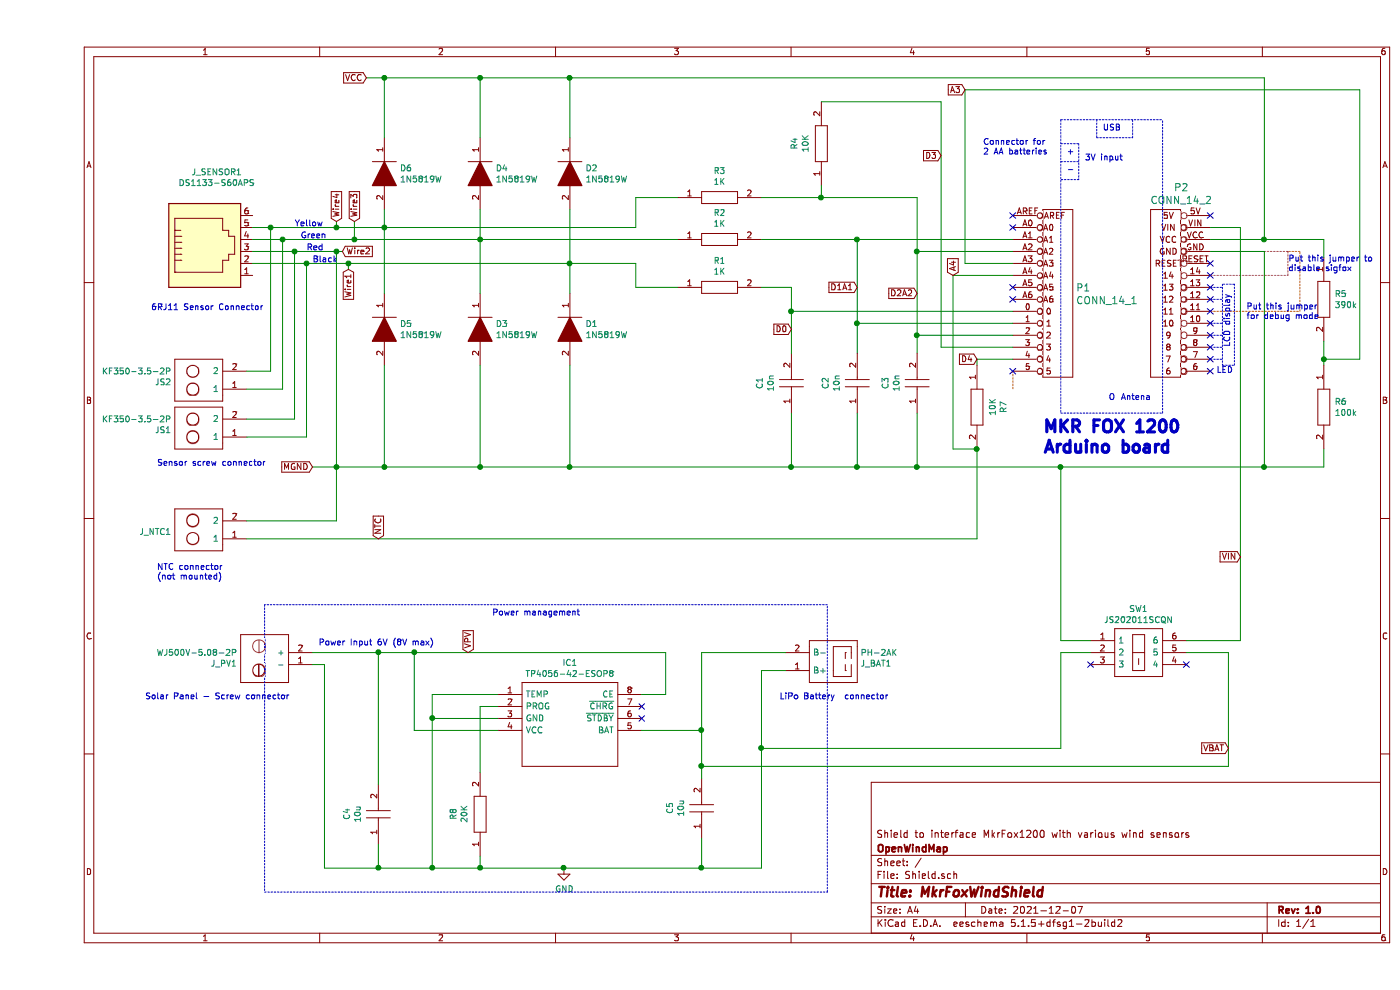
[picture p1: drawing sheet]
EESchema Schematic File Version 4
EELAYER 30 0
EELAYER END
$Descr A4 11693 8268
encoding utf-8
Sheet 1 1
Title "MkrFoxWindShield"
Date "2021-12-07"
Rev "1.0"
Comp "OpenWindMap"
Comment1 "Shield to interface MkrFox1200 with various wind sensors"
Comment2 ""
Comment3 ""
Comment4 ""
$EndDescr
$Comp
L JLCPCB:0402WGF1002TCE R4
U 1 1
P 6550 1550
F 0 "R4" H 6900 1775 50  0000 C CNN
F 1 "10K" H 6900 1684 50  0000 C CNN
F 2 "JLCPCB_FP:RESC1005X40N" H 7100 1600 50  0001 L CNN
F 3 "https://datasheet.lcsc.com/szlcsc/Uniroyal-Elec-0402WGF1002TCE_C25744.pdf" H 7100 1500 50  0001 L CNN
F 4 "Chip Resistor - Surface Mount 10KOhms +/-1% 1/16W 0402 RoHS" H 7100 1400 50  0001 L CNN "Description"
F 5 "0.4" H 7100 1300 50  0001 L CNN "Height"
F 6 "UNI-ROYAL(Uniroyal Elec)" H 7100 1200 50  0001 L CNN "Manufacturer_Name"
F 7 "0402WGF1002TCE" H 7100 1100 50  0001 L CNN "Manufacturer_Part_Number"
F 8 "" H 7100 1000 50  0001 L CNN "Mouser Part Number"
F 9 "" H 7100 900 50  0001 L CNN "Mouser Price/Stock"
F 10 "" H 7100 800 50  0001 L CNN "Arrow Part Number"
F 11 "" H 7100 700 50  0001 L CNN "Arrow Price/Stock"
	1    6550 1550
	0    -1   -1   0   
$EndComp
$Comp
L JLCPCB:0402WGF2002TCE R8
U 1 1
P 3700 7150
F 0 "R8" H 4050 7375 50  0000 C CNN
F 1 "20K" H 4050 7284 50  0000 C CNN
F 2 "JLCPCB_FP:RESC1005X40N" H 4250 7200 50  0001 L CNN
F 3 "https://datasheet.lcsc.com/szlcsc/Uniroyal-Elec-0402WGF2002TCE_C25765.pdf" H 4250 7100 50  0001 L CNN
F 4 "Chip Resistor - Surface Mount 20KOhms +/-1% 1/16W 0402 RoHS" H 4250 7000 50  0001 L CNN "Description"
F 5 "0.4" H 4250 6900 50  0001 L CNN "Height"
F 6 "UNI-ROYAL(Uniroyal Elec)" H 4250 6800 50  0001 L CNN "Manufacturer_Name"
F 7 "0402WGF2002TCE" H 4250 6700 50  0001 L CNN "Manufacturer_Part_Number"
F 8 "" H 4250 6600 50  0001 L CNN "Mouser Part Number"
F 9 "" H 4250 6500 50  0001 L CNN "Mouser Price/Stock"
F 10 "" H 4250 6400 50  0001 L CNN "Arrow Part Number"
F 11 "" H 4250 6300 50  0001 L CNN "Arrow Price/Stock"
	1    3700 7150
	0    -1   -1   0   
$EndComp
$Comp
L JLCPCB:CL21B103KBANNNC C1
U 1 1
P 6300 3450
F 0 "C1" H 6550 3715 50  0000 C CNN
F 1 "10n" H 6550 3624 50  0000 C CNN
F 2 "JLCPCB_FP:CAPC2012X65N" H 6650 3500 50  0001 L CNN
F 3 "https://datasheet.datasheetarchive.com/originals/distributors/Datasheets_SAMA/97c54fb7f716f6f5bd35dfc2c9b17795.pdf" H 6650 3400 50  0001 L CNN
F 4 "Samsung Electro-Mechanics 0805 CL 10nF Ceramic Multilayer Capacitor, 50 V, +125C, X7R Dielectric, +/-10% SMD" H 6650 3300 50  0001 L CNN "Description"
F 5 "0.65" H 6650 3200 50  0001 L CNN "Height"
F 6 "Samsung Electro-Mechanics" H 6650 3100 50  0001 L CNN "Manufacturer_Name"
F 7 "CL21B103KBANNNC" H 6650 3000 50  0001 L CNN "Manufacturer_Part_Number"
F 8 "187-CL21B103KBANNNC" H 6650 2900 50  0001 L CNN "Mouser Part Number"
F 9 "https://www.mouser.co.uk/ProductDetail/Samsung-Electro-Mechanics/CL21B103KBANNNC?qs=349EhDEZ59oTK9iJ%2FqCMuw%3D%3D" H 6650 2800 50  0001 L CNN "Mouser Price/Stock"
F 10 "CL21B103KBANNNC" H 6650 2700 50  0001 L CNN "Arrow Part Number"
F 11 "https://www.arrow.com/en/products/cl21b103kbannnc/samsung-electro-mechanics" H 6650 2600 50  0001 L CNN "Arrow Price/Stock"
	1    6300 3450
	0    -1   -1   0   
$EndComp
$Comp
L JLCPCB:CL21B106KOQNNNE C5
U 1 1
P 5550 7000
F 0 "C5" H 5800 7265 50  0000 C CNN
F 1 "10u" H 5800 7174 50  0000 C CNN
F 2 "JLCPCB_FP:CAPC2012X140N" H 5900 7050 50  0001 L CNN
F 3 "https://datasheet.datasheetarchive.com/originals/distributors/Datasheets_SAMA/a6a503886ec2e900bbf4e5d6e2f8e8b0.pdf" H 5900 6950 50  0001 L CNN
F 4 "CAP, 10uF, 16V, +/-10%, X7R, 0805" H 5900 6850 50  0001 L CNN "Description"
F 5 "1.4" H 5900 6750 50  0001 L CNN "Height"
F 6 "Samsung Electro-Mechanics" H 5900 6650 50  0001 L CNN "Manufacturer_Name"
F 7 "CL21B106KOQNNNE" H 5900 6550 50  0001 L CNN "Manufacturer_Part_Number"
F 8 "187-CL21B106KOQNNNE" H 5900 6450 50  0001 L CNN "Mouser Part Number"
F 9 "https://www.mouser.co.uk/ProductDetail/Samsung-Electro-Mechanics/CL21B106KOQNNNE?qs=349EhDEZ59r8qgLddyW2Yw%3D%3D" H 5900 6350 50  0001 L CNN "Mouser Price/Stock"
F 10 "CL21B106KOQNNNE" H 5900 6250 50  0001 L CNN "Arrow Part Number"
F 11 "https://www.arrow.com/en/products/cl21b106koqnnne/samsung-electro-mechanics" H 5900 6150 50  0001 L CNN "Arrow Price/Stock"
	1    5550 7000
	0    -1   -1   0   
$EndComp
$Comp
L JLCPCB:DS1133-S60APS J_SENSOR1
U 1 1
P 1100 1700
F 0 "J_SENSOR1" H 1500 1965 50  0000 C CNN
F 1 "DS1133-S60APS" H 1500 1874 50  0000 C CNN
F 2 "JLCPCB_FP:DS1133S60APS" H 1750 1800 50  0001 L CNN
F 3 "https://datasheet.lcsc.com/szlcsc/CONNFLY-Elec-DS1133-S60APS_C77857.pdf" H 1750 1700 50  0001 L CNN
F 4 "PCB Jack 6p" H 1750 1600 50  0001 L CNN "Description"
F 5 "14.5" H 1750 1500 50  0001 L CNN "Height"
F 6 "Connfly" H 1750 1400 50  0001 L CNN "Manufacturer_Name"
F 7 "DS1133-S60APS" H 1750 1300 50  0001 L CNN "Manufacturer_Part_Number"
F 8 "" H 1750 1200 50  0001 L CNN "Mouser Part Number"
F 9 "" H 1750 1100 50  0001 L CNN "Mouser Price/Stock"
F 10 "" H 1750 1000 50  0001 L CNN "Arrow Part Number"
F 11 "" H 1750 900 50  0001 L CNN "Arrow Price/Stock"
	1    1100 1700
	1    0    0    -1  
$EndComp
$Comp
L JLCPCB:KF350-3.5-2P JS2
U 1 1
P 1750 3200
F 0 "JS2" H 2378 3196 50  0000 L CNN
F 1 "KF350-3.5-2P" H 2378 3105 50  0000 L CNN
F 2 "JLCPCB_FP:KF350352P" H 2400 3300 50  0001 L CNN
F 3 "https://datasheet.lcsc.com/szlcsc/2001160007_Cixi-Kefa-Elec-KF350-3-5-2P_C474892.pdf" H 2400 3200 50  0001 L CNN
F 4 "P=3.5mm Screw terminal RoHS 2 Pos" H 2400 3100 50  0001 L CNN "Description"
F 5 "8.8" H 2400 3000 50  0001 L CNN "Height"
F 6 "CIXI KEFA ELECTRONICS" H 2400 2900 50  0001 L CNN "Manufacturer_Name"
F 7 "KF350-3.5-2P" H 2400 2800 50  0001 L CNN "Manufacturer_Part_Number"
F 8 "" H 2400 2700 50  0001 L CNN "Mouser Part Number"
F 9 "" H 2400 2600 50  0001 L CNN "Mouser Price/Stock"
F 10 "" H 2400 2500 50  0001 L CNN "Arrow Part Number"
F 11 "" H 2400 2400 50  0001 L CNN "Arrow Price/Stock"
	1    1750 3200
	-1   0    0    1   
$EndComp
$Comp
L JLCPCB:PH-2AK J_BAT1
U 1 1
P 6250 5550
F 0 "J_BAT1" H 6878 5546 50  0000 L CNN
F 1 "PH-2AK" H 6878 5455 50  0000 L CNN
F 2 "JLCPCB_FP:SHDR2W52P0X200_1X2_600X460X630P" H 6900 5650 50  0001 L CNN
F 3 "https://datasheet.lcsc.com/szlcsc/1811092130_BOOMELE-Boom-Precision-Elec-PH-2AK_C146082.pdf" H 6900 5550 50  0001 L CNN
F 4 "Wire To Board / Wire To Wire Connector Through Hole RoHS" H 6900 5450 50  0001 L CNN "Description"
F 5 "6.3" H 6900 5350 50  0001 L CNN "Height"
F 6 "BOOMELE(Boom Precision Elec)" H 6900 5250 50  0001 L CNN "Manufacturer_Name"
F 7 "PH-2AK" H 6900 5150 50  0001 L CNN "Manufacturer_Part_Number"
F 8 "" H 6900 5050 50  0001 L CNN "Mouser Part Number"
F 9 "" H 6900 4950 50  0001 L CNN "Mouser Price/Stock"
F 10 "" H 6900 4850 50  0001 L CNN "Arrow Part Number"
F 11 "" H 6900 4750 50  0001 L CNN "Arrow Price/Stock"
	1    6250 5550
	1    0    0    1   
$EndComp
$Comp
L JLCPCB:RC0402JR-071KL R3
U 1 1
P 5350 1650
F 0 "R3" H 5700 1875 50  0000 C CNN
F 1 "1K" H 5700 1784 50  0000 C CNN
F 2 "JLCPCB_FP:RESC1005X40N" H 5900 1700 50  0001 L CNN
F 3 "https://datasheet.datasheetarchive.com/originals/distributors/Datasheets_SAMA/902f9e387b938f871d31120f5fc1d65e.pdf" H 5900 1600 50  0001 L CNN
F 4 "YAGEO (PHYCOMP) - RC0402JR-071KL - RES, THICK FILM, 1K, 5%, 0.0625W, 0402" H 5900 1500 50  0001 L CNN "Description"
F 5 "0.4" H 5900 1400 50  0001 L CNN "Height"
F 6 "YAGEO (PHYCOMP)" H 5900 1300 50  0001 L CNN "Manufacturer_Name"
F 7 "RC0402JR-071KL" H 5900 1200 50  0001 L CNN "Manufacturer_Part_Number"
F 8 "603-RC0402JR-071KL" H 5900 1100 50  0001 L CNN "Mouser Part Number"
F 9 "https://www.mouser.co.uk/ProductDetail/YAGEO/RC0402JR-071KL?qs=uM1JSSdPjOCtzNbByOhClA%3D%3D" H 5900 1000 50  0001 L CNN "Mouser Price/Stock"
F 10 "RC0402JR-071KL" H 5900 900 50  0001 L CNN "Arrow Part Number"
F 11 "https://www.arrow.com/en/products/rc0402jr-071kl/yageo" H 5900 800 50  0001 L CNN "Arrow Price/Stock"
	1    5350 1650
	1    0    0    -1  
$EndComp
$Comp
L JLCPCB:TP4056-42-ESOP8 IC1
U 1 1
P 3850 5800
F 0 "IC1" H 4450 6065 50  0000 C CNN
F 1 "TP4056-42-ESOP8" H 4450 5974 50  0000 C CNN
F 2 "JLCPCB_FP:SOIC127P600X175-9N" H 4900 5900 50  0001 L CNN
F 3 "https://datasheet.lcsc.com/szlcsc/1906261508_Nanjing-Extension-Microelectronics-TP4056-42-ESOP8_C16581.pdf" H 4900 5800 50  0001 L CNN
F 4 "PMIC - Battery Management ESOP-8 RoHS" H 4900 5700 50  0001 L CNN "Description"
F 5 "1.75" H 4900 5600 50  0001 L CNN "Height"
F 6 "Nanjing Extension Microelectronics" H 4900 5500 50  0001 L CNN "Manufacturer_Name"
F 7 "TP4056-42-ESOP8" H 4900 5400 50  0001 L CNN "Manufacturer_Part_Number"
F 8 "" H 4900 5300 50  0001 L CNN "Mouser Part Number"
F 9 "" H 4900 5200 50  0001 L CNN "Mouser Price/Stock"
F 10 "" H 4900 5100 50  0001 L CNN "Arrow Part Number"
F 11 "" H 4900 5000 50  0001 L CNN "Arrow Price/Stock"
	1    3850 5800
	1    0    0    -1  
$EndComp
$Comp
L power:GND #PWR0101
U 1 1
P 4400 7250
F 0 "#PWR0101" H 4400 7000 50  0001 C CNN
F 1 "GND" H 4405 7077 50  0000 C CNN
F 2 "" H 4400 7250 50  0001 C CNN
F 3 "" H 4400 7250 50  0001 C CNN
	1    4400 7250
	1    0    0    -1  
$EndComp
Text Notes 6200 5850 0    50   ~ 0
LiPo Battery  connector
Text Notes 950  2600 0    50   ~ 0
6RJ11 Sensor Connector
Wire Wire Line
	3150 5450 3150 6100
Wire Wire Line
	3150 6100 3850 6100
Wire Wire Line
	3150 5450 5250 5450
Wire Wire Line
	5250 5450 5250 5800
Wire Wire Line
	5250 5800 5050 5800
Connection ~ 3150 5450
Wire Wire Line
	3300 6000 3850 6000
Wire Wire Line
	3850 5800 3300 5800
Wire Wire Line
	3300 5800 3300 6000
Connection ~ 3300 7250
Wire Wire Line
	3300 7250 3700 7250
Wire Wire Line
	3700 7150 3700 7250
Connection ~ 3700 7250
Wire Wire Line
	3700 6450 3700 5900
Wire Wire Line
	3700 5900 3850 5900
Wire Wire Line
	3700 7250 4400 7250
Wire Wire Line
	5050 6100 5550 6100
Wire Wire Line
	5550 6100 5550 5450
Wire Wire Line
	5550 5450 6250 5450
Wire Wire Line
	5550 6500 5550 6400
Connection ~ 5550 6100
Wire Wire Line
	5550 7000 5550 7250
Connection ~ 5550 7250
Wire Wire Line
	5550 7250 6050 7250
Wire Wire Line
	2400 5550 2400 7250
Wire Wire Line
	2400 7250 2850 7250
Connection ~ 3300 6000
Wire Wire Line
	3300 6000 3300 7250
Wire Wire Line
	2300 5550 2400 5550
Wire Wire Line
	2300 5450 2850 5450
Text Notes 900  5850 0    50   ~ 0
Solar Panel - Screw connector
$Comp
L JLCPCB:WJ500V-5.08-2P J_PV1
U 1 1
P 2300 5550
F 0 "J_PV1" H 2928 5546 50  0000 L CNN
F 1 "WJ500V-5.08-2P" H 2928 5455 50  0000 L CNN
F 2 "JLCPCB_FP:WJ500V5082P" H 2950 5650 50  0001 L CNN
F 3 "https://datasheet.lcsc.com/szlcsc/1912251636_Ningbo-Kangnex-Elec-WJ500V-5-08-2P_C8465.pdf" H 2950 5550 50  0001 L CNN
F 4 "P=5.08mm Screw terminal" H 2950 5450 50  0001 L CNN "Description"
F 5 "14.2" H 2950 5350 50  0001 L CNN "Height"
F 6 "Ningbo Kangnex" H 2950 5250 50  0001 L CNN "Manufacturer_Name"
F 7 "WJ500V-5.08-2P" H 2950 5150 50  0001 L CNN "Manufacturer_Part_Number"
F 8 "" H 2950 5050 50  0001 L CNN "Mouser Part Number"
F 9 "" H 2950 4950 50  0001 L CNN "Mouser Price/Stock"
F 10 "" H 2950 4850 50  0001 L CNN "Arrow Part Number"
F 11 "" H 2950 4750 50  0001 L CNN "Arrow Price/Stock"
	1    2300 5550
	-1   0    0    1   
$EndComp
$Comp
L JLCPCB:CL21B106KOQNNNE C4
U 1 1
P 2850 7050
F 0 "C4" H 3100 7315 50  0000 C CNN
F 1 "10u" H 3100 7224 50  0000 C CNN
F 2 "JLCPCB_FP:CAPC2012X140N" H 3200 7100 50  0001 L CNN
F 3 "https://datasheet.datasheetarchive.com/originals/distributors/Datasheets_SAMA/a6a503886ec2e900bbf4e5d6e2f8e8b0.pdf" H 3200 7000 50  0001 L CNN
F 4 "CAP, 10uF, 16V, +/-10%, X7R, 0805" H 3200 6900 50  0001 L CNN "Description"
F 5 "1.4" H 3200 6800 50  0001 L CNN "Height"
F 6 "Samsung Electro-Mechanics" H 3200 6700 50  0001 L CNN "Manufacturer_Name"
F 7 "CL21B106KOQNNNE" H 3200 6600 50  0001 L CNN "Manufacturer_Part_Number"
F 8 "187-CL21B106KOQNNNE" H 3200 6500 50  0001 L CNN "Mouser Part Number"
F 9 "https://www.mouser.co.uk/ProductDetail/Samsung-Electro-Mechanics/CL21B106KOQNNNE?qs=349EhDEZ59r8qgLddyW2Yw%3D%3D" H 3200 6400 50  0001 L CNN "Mouser Price/Stock"
F 10 "CL21B106KOQNNNE" H 3200 6300 50  0001 L CNN "Arrow Part Number"
F 11 "https://www.arrow.com/en/products/cl21b106koqnnne/samsung-electro-mechanics" H 3200 6200 50  0001 L CNN "Arrow Price/Stock"
	1    2850 7050
	0    -1   -1   0   
$EndComp
Wire Wire Line
	2850 7050 2850 7250
Connection ~ 2850 7250
Wire Wire Line
	2850 7250 3300 7250
Wire Wire Line
	2850 6550 2850 5450
Connection ~ 2850 5450
Wire Wire Line
	2850 5450 3150 5450
Text Notes 2350 5400 0    50   ~ 0
Power Input 6V (8V max)
NoConn ~ 5050 5900
NoConn ~ 5050 6000
Connection ~ 4400 7250
Wire Wire Line
	4400 7250 5550 7250
$Comp
L JLCPCB:KF350-3.5-2P JS1
U 1 1
P 1750 3600
F 0 "JS1" H 2378 3596 50  0000 L CNN
F 1 "KF350-3.5-2P" H 2378 3505 50  0000 L CNN
F 2 "JLCPCB_FP:KF350352P" H 2400 3700 50  0001 L CNN
F 3 "https://datasheet.lcsc.com/szlcsc/2001160007_Cixi-Kefa-Elec-KF350-3-5-2P_C474892.pdf" H 2400 3600 50  0001 L CNN
F 4 "P=3.5mm Screw terminal RoHS 2 Pos" H 2400 3500 50  0001 L CNN "Description"
F 5 "8.8" H 2400 3400 50  0001 L CNN "Height"
F 6 "CIXI KEFA ELECTRONICS" H 2400 3300 50  0001 L CNN "Manufacturer_Name"
F 7 "KF350-3.5-2P" H 2400 3200 50  0001 L CNN "Manufacturer_Part_Number"
F 8 "" H 2400 3100 50  0001 L CNN "Mouser Part Number"
F 9 "" H 2400 3000 50  0001 L CNN "Mouser Price/Stock"
F 10 "" H 2400 2900 50  0001 L CNN "Arrow Part Number"
F 11 "" H 2400 2800 50  0001 L CNN "Arrow Price/Stock"
	1    1750 3600
	-1   0    0    1   
$EndComp
$Comp
L JLCPCB:JS202011SCQN SW1
U 1 1
P 8800 5350
F 0 "SW1" H 9200 5615 50  0000 C CNN
F 1 "JS202011SCQN" H 9200 5524 50  0000 C CNN
F 2 "JLCPCB_FP:JS202011SCQN" H 9450 5450 50  0001 L CNN
F 3 "http://www.ckswitches.com/media/1422/js.pdf" H 9450 5350 50  0001 L CNN
F 4 "Sub miniature slide switches" H 9450 5250 50  0001 L CNN "Description"
F 5 "5.5" H 9450 5150 50  0001 L CNN "Height"
F 6 "C & K COMPONENTS" H 9450 5050 50  0001 L CNN "Manufacturer_Name"
F 7 "JS202011SCQN" H 9450 4950 50  0001 L CNN "Manufacturer_Part_Number"
F 8 "611-JS202011SCQN" H 9450 4850 50  0001 L CNN "Mouser Part Number"
F 9 "https://www.mouser.co.uk/ProductDetail/CK/JS202011SCQN?qs=LgMIjt8LuD95JYWxZ7NvZA%3D%3D" H 9450 4750 50  0001 L CNN "Mouser Price/Stock"
F 10 "JS202011SCQN" H 9450 4650 50  0001 L CNN "Arrow Part Number"
F 11 "https://www.arrow.com/en/products/js202011scqn/ck?region=nac" H 9450 4550 50  0001 L CNN "Arrow Price/Stock"
	1    8800 5350
	1    0    0    -1  
$EndComp
$Comp
L JLCPCB:CONN_14_1 P1
U 1 1
P 8500 2450
F 0 "P1" H 8678 2498 60  0000 L CNN
F 1 "CONN_14_1" H 8678 2392 60  0000 L CNN
F 2 "JLCPCB_FP:CONN14_FP1" H 8500 2500 50  0001 C CNN
F 3 "" H 8500 2500 50  0001 C CNN
	1    8500 2450
	1    0    0    -1  
$EndComp
$Comp
L JLCPCB:CONN_14_2 P2
U 1 1
P 9750 2450
F 0 "P2" H 9558 3337 60  0000 C CNN
F 1 "CONN_14_2" H 9558 3231 60  0000 C CNN
F 2 "JLCPCB_FP:CONN14_FP2" H 9450 2500 50  0001 C CNN
F 3 "" H 9450 2500 50  0001 C CNN
	1    9750 2450
	1    0    0    -1  
$EndComp
Wire Wire Line
	6050 5600 6050 6250
Wire Wire Line
	6050 5600 6250 5600
Wire Wire Line
	1800 1900 1950 1900
Wire Wire Line
	1800 2000 2050 2000
Wire Wire Line
	1800 2200 2250 2200
Connection ~ 2900 1900
Wire Wire Line
	2900 1900 5000 1900
Wire Wire Line
	3700 1750 3700 2000
Connection ~ 3700 2000
Wire Wire Line
	3700 2000 5350 2000
Wire Wire Line
	3700 2000 3700 2450
Wire Wire Line
	4450 1750 4450 2200
Connection ~ 4450 2200
Wire Wire Line
	4450 2200 5000 2200
Wire Wire Line
	4450 2450 4450 2200
Wire Wire Line
	2900 1150 2900 650 
Wire Wire Line
	2900 650  3700 650 
Wire Wire Line
	3700 1150 3700 650 
Connection ~ 3700 650 
Wire Wire Line
	3700 650  4450 650 
Wire Wire Line
	4450 1150 4450 650 
Connection ~ 4450 650 
Wire Wire Line
	2900 3050 2900 3900
Connection ~ 2900 3900
Wire Wire Line
	2900 3900 3700 3900
Wire Wire Line
	3700 3050 3700 3900
Connection ~ 3700 3900
Wire Wire Line
	3700 3900 4450 3900
Wire Wire Line
	4450 3050 4450 3900
Connection ~ 4450 3900
$Comp
L JLCPCB:RC0402JR-071KL R2
U 1 1
P 5350 2000
F 0 "R2" H 5700 2225 50  0000 C CNN
F 1 "1K" H 5700 2134 50  0000 C CNN
F 2 "JLCPCB_FP:RESC1005X40N" H 5900 2050 50  0001 L CNN
F 3 "https://datasheet.datasheetarchive.com/originals/distributors/Datasheets_SAMA/902f9e387b938f871d31120f5fc1d65e.pdf" H 5900 1950 50  0001 L CNN
F 4 "YAGEO (PHYCOMP) - RC0402JR-071KL - RES, THICK FILM, 1K, 5%, 0.0625W, 0402" H 5900 1850 50  0001 L CNN "Description"
F 5 "0.4" H 5900 1750 50  0001 L CNN "Height"
F 6 "YAGEO (PHYCOMP)" H 5900 1650 50  0001 L CNN "Manufacturer_Name"
F 7 "RC0402JR-071KL" H 5900 1550 50  0001 L CNN "Manufacturer_Part_Number"
F 8 "603-RC0402JR-071KL" H 5900 1450 50  0001 L CNN "Mouser Part Number"
F 9 "https://www.mouser.co.uk/ProductDetail/YAGEO/RC0402JR-071KL?qs=uM1JSSdPjOCtzNbByOhClA%3D%3D" H 5900 1350 50  0001 L CNN "Mouser Price/Stock"
F 10 "RC0402JR-071KL" H 5900 1250 50  0001 L CNN "Arrow Part Number"
F 11 "https://www.arrow.com/en/products/rc0402jr-071kl/yageo" H 5900 1150 50  0001 L CNN "Arrow Price/Stock"
	1    5350 2000
	1    0    0    -1  
$EndComp
$Comp
L JLCPCB:RC0402JR-071KL R1
U 1 1
P 5350 2400
F 0 "R1" H 5700 2625 50  0000 C CNN
F 1 "1K" H 5700 2534 50  0000 C CNN
F 2 "JLCPCB_FP:RESC1005X40N" H 5900 2450 50  0001 L CNN
F 3 "https://datasheet.datasheetarchive.com/originals/distributors/Datasheets_SAMA/902f9e387b938f871d31120f5fc1d65e.pdf" H 5900 2350 50  0001 L CNN
F 4 "YAGEO (PHYCOMP) - RC0402JR-071KL - RES, THICK FILM, 1K, 5%, 0.0625W, 0402" H 5900 2250 50  0001 L CNN "Description"
F 5 "0.4" H 5900 2150 50  0001 L CNN "Height"
F 6 "YAGEO (PHYCOMP)" H 5900 2050 50  0001 L CNN "Manufacturer_Name"
F 7 "RC0402JR-071KL" H 5900 1950 50  0001 L CNN "Manufacturer_Part_Number"
F 8 "603-RC0402JR-071KL" H 5900 1850 50  0001 L CNN "Mouser Part Number"
F 9 "https://www.mouser.co.uk/ProductDetail/YAGEO/RC0402JR-071KL?qs=uM1JSSdPjOCtzNbByOhClA%3D%3D" H 5900 1750 50  0001 L CNN "Mouser Price/Stock"
F 10 "RC0402JR-071KL" H 5900 1650 50  0001 L CNN "Arrow Part Number"
F 11 "https://www.arrow.com/en/products/rc0402jr-071kl/yageo" H 5900 1550 50  0001 L CNN "Arrow Price/Stock"
	1    5350 2400
	1    0    0    -1  
$EndComp
Wire Wire Line
	5000 2200 5000 2400
Wire Wire Line
	5000 2400 5350 2400
Wire Wire Line
	5000 1650 5350 1650
Wire Wire Line
	5000 1650 5000 1900
Wire Wire Line
	6050 1650 6550 1650
Wire Wire Line
	6550 1650 6550 1550
$Comp
L JLCPCB:CL21B103KBANNNC C3
U 1 1
P 7350 3450
F 0 "C3" H 7600 3715 50  0000 C CNN
F 1 "10n" H 7600 3624 50  0000 C CNN
F 2 "JLCPCB_FP:CAPC2012X65N" H 7700 3500 50  0001 L CNN
F 3 "https://datasheet.datasheetarchive.com/originals/distributors/Datasheets_SAMA/97c54fb7f716f6f5bd35dfc2c9b17795.pdf" H 7700 3400 50  0001 L CNN
F 4 "Samsung Electro-Mechanics 0805 CL 10nF Ceramic Multilayer Capacitor, 50 V, +125C, X7R Dielectric, +/-10% SMD" H 7700 3300 50  0001 L CNN "Description"
F 5 "0.65" H 7700 3200 50  0001 L CNN "Height"
F 6 "Samsung Electro-Mechanics" H 7700 3100 50  0001 L CNN "Manufacturer_Name"
F 7 "CL21B103KBANNNC" H 7700 3000 50  0001 L CNN "Manufacturer_Part_Number"
F 8 "187-CL21B103KBANNNC" H 7700 2900 50  0001 L CNN "Mouser Part Number"
F 9 "https://www.mouser.co.uk/ProductDetail/Samsung-Electro-Mechanics/CL21B103KBANNNC?qs=349EhDEZ59oTK9iJ%2FqCMuw%3D%3D" H 7700 2800 50  0001 L CNN "Mouser Price/Stock"
F 10 "CL21B103KBANNNC" H 7700 2700 50  0001 L CNN "Arrow Part Number"
F 11 "https://www.arrow.com/en/products/cl21b103kbannnc/samsung-electro-mechanics" H 7700 2600 50  0001 L CNN "Arrow Price/Stock"
	1    7350 3450
	0    -1   -1   0   
$EndComp
$Comp
L JLCPCB:CL21B103KBANNNC C2
U 1 1
P 6850 3450
F 0 "C2" H 7100 3715 50  0000 C CNN
F 1 "10n" H 7100 3624 50  0000 C CNN
F 2 "JLCPCB_FP:CAPC2012X65N" H 7200 3500 50  0001 L CNN
F 3 "https://datasheet.datasheetarchive.com/originals/distributors/Datasheets_SAMA/97c54fb7f716f6f5bd35dfc2c9b17795.pdf" H 7200 3400 50  0001 L CNN
F 4 "Samsung Electro-Mechanics 0805 CL 10nF Ceramic Multilayer Capacitor, 50 V, +125C, X7R Dielectric, +/-10% SMD" H 7200 3300 50  0001 L CNN "Description"
F 5 "0.65" H 7200 3200 50  0001 L CNN "Height"
F 6 "Samsung Electro-Mechanics" H 7200 3100 50  0001 L CNN "Manufacturer_Name"
F 7 "CL21B103KBANNNC" H 7200 3000 50  0001 L CNN "Manufacturer_Part_Number"
F 8 "187-CL21B103KBANNNC" H 7200 2900 50  0001 L CNN "Mouser Part Number"
F 9 "https://www.mouser.co.uk/ProductDetail/Samsung-Electro-Mechanics/CL21B103KBANNNC?qs=349EhDEZ59oTK9iJ%2FqCMuw%3D%3D" H 7200 2800 50  0001 L CNN "Mouser Price/Stock"
F 10 "CL21B103KBANNNC" H 7200 2700 50  0001 L CNN "Arrow Part Number"
F 11 "https://www.arrow.com/en/products/cl21b103kbannnc/samsung-electro-mechanics" H 7200 2600 50  0001 L CNN "Arrow Price/Stock"
	1    6850 3450
	0    -1   -1   0   
$EndComp
Wire Wire Line
	6300 3900 6300 3450
Wire Wire Line
	4450 3900 6300 3900
Wire Wire Line
	6850 3450 6850 3900
Wire Wire Line
	6850 3900 6300 3900
Connection ~ 6300 3900
Wire Wire Line
	7350 3450 7350 3900
Wire Wire Line
	7350 3900 6850 3900
Connection ~ 6850 3900
Wire Wire Line
	6300 2400 6050 2400
Wire Wire Line
	6050 2000 6850 2000
Wire Wire Line
	6850 2000 6850 2700
Wire Wire Line
	6550 1650 7350 1650
Connection ~ 6550 1650
Wire Wire Line
	2500 2100 2500 3900
Wire Wire Line
	2500 3900 2900 3900
Wire Wire Line
	1800 2100 2150 2100
Wire Wire Line
	1750 3100 1950 3100
Wire Wire Line
	1950 3100 1950 1900
Connection ~ 1950 1900
Wire Wire Line
	1950 1900 2500 1900
Wire Wire Line
	1750 3250 2050 3250
Wire Wire Line
	2050 3250 2050 2000
Connection ~ 2050 2000
Wire Wire Line
	2050 2000 2650 2000
Wire Wire Line
	1750 3500 2150 3500
Wire Wire Line
	2150 3500 2150 2100
Connection ~ 2150 2100
Wire Wire Line
	2150 2100 2500 2100
Wire Wire Line
	1750 3650 2250 3650
Wire Wire Line
	2250 3650 2250 2200
Connection ~ 2250 2200
Wire Wire Line
	2250 2200 2600 2200
Wire Wire Line
	8150 2100 7350 2100
Wire Wire Line
	7350 1650 7350 2100
Connection ~ 7350 2100
Wire Wire Line
	7350 2100 7350 2800
Wire Wire Line
	8150 2800 7350 2800
Connection ~ 7350 2800
Wire Wire Line
	7350 2800 7350 2950
Wire Wire Line
	8150 2700 6850 2700
Connection ~ 6850 2700
Wire Wire Line
	6850 2700 6850 2950
Wire Wire Line
	8150 2000 6850 2000
Connection ~ 6850 2000
Wire Wire Line
	8150 2600 6300 2600
Wire Wire Line
	6300 2400 6300 2600
Connection ~ 6300 2600
Wire Wire Line
	6300 2600 6300 2950
Wire Notes Line width 8
	8550 3450 9400 3450
Wire Notes Line width 8
	9400 3450 9400 1000
Wire Notes Line width 8
	8550 1000 8550 3450
Wire Notes Line
	8850 1000 8850 1150
Wire Notes Line
	8850 1150 9150 1150
Wire Notes Line
	9150 1150 9150 1000
Wire Notes Line width 8
	8550 1000 9400 1000
Wire Notes Line
	8550 1200 8700 1200
Wire Notes Line
	8700 1200 8700 1500
Wire Notes Line
	8700 1500 8550 1500
Wire Notes Line
	8550 1350 8700 1350
Text Notes 8600 1300 0    50   ~ 0
+
Text Notes 8600 1450 0    50   ~ 0
-
Text Notes 8950 3350 0    50   ~ 0
O
Text Notes 9050 3350 0    50   ~ 0
Antena
Text Notes 8900 1100 0    50   ~ 0
USB
Text Notes 8750 1350 0    50   ~ 0
3V input
Text Notes 8400 3800 0    100  ~ 20
MKR FOX 1200\nArduino board
Text Notes 7900 1300 0    50   ~ 0
Connector for\n2 AA batteries
Wire Wire Line
	10250 650  10250 2000
Wire Wire Line
	10250 2000 9800 2000
Wire Wire Line
	7350 3900 8550 3900
Wire Wire Line
	10250 3900 10250 2100
Wire Wire Line
	10250 2100 9800 2100
Connection ~ 7350 3900
Wire Wire Line
	8550 3900 8550 5350
Wire Wire Line
	8550 5350 8800 5350
Connection ~ 8550 3900
Wire Wire Line
	8550 3900 10250 3900
Wire Wire Line
	9600 5350 10050 5350
Wire Wire Line
	10050 5350 10050 1900
Wire Wire Line
	10050 1900 9800 1900
Wire Wire Line
	6050 6250 8550 6250
Wire Wire Line
	8550 6250 8550 5450
Wire Wire Line
	8550 5450 8800 5450
Connection ~ 6050 6250
Wire Wire Line
	6050 6250 6050 7250
Wire Wire Line
	5550 6400 9950 6400
Wire Wire Line
	9950 6400 9950 5450
Wire Wire Line
	9950 5450 9600 5450
Connection ~ 5550 6400
Wire Wire Line
	5550 6400 5550 6100
$Comp
L JLCPCB:0402WGF1003TCE R6
U 1 1
P 10750 3050
F 0 "R6" V 11054 3138 50  0000 L CNN
F 1 "100k" V 11145 3138 50  0000 L CNN
F 2 "JLCPCB_FP:RESC1005X40N" H 11300 3100 50  0001 L CNN
F 3 "https://datasheet.lcsc.com/szlcsc/Uniroyal-Elec-0402WGF1002TCE_C25744.pdf" H 11300 3000 50  0001 L CNN
F 4 "Chip Resistor - Surface Mount 100KOhms +/-1% 1/16W 0402 RoHS" H 11300 2900 50  0001 L CNN "Description"
F 5 "0.4" H 11300 2800 50  0001 L CNN "Height"
F 6 "UNI-ROYAL(Uniroyal Elec)" H 11300 2700 50  0001 L CNN "Manufacturer_Name"
F 7 "0402WGF1003TCE" H 11300 2600 50  0001 L CNN "Manufacturer_Part_Number"
	1    10750 3050
	0    1    1    0   
$EndComp
$Comp
L JLCPCB:0402WGF3903TCE R5
U 1 1
P 10750 2150
F 0 "R5" V 11054 2238 50  0000 L CNN
F 1 "390k" V 11145 2238 50  0000 L CNN
F 2 "JLCPCB_FP:RESC1005X40N" H 11300 2200 50  0001 L CNN
F 3 "https://datasheet.lcsc.com/szlcsc/Uniroyal-Elec-0402WGF1002TCE_C25744.pdf" H 11300 2100 50  0001 L CNN
F 4 "Chip Resistor - Surface Mount 390KOhms +/-1% 1/16W 0402 RoHS" H 11300 2000 50  0001 L CNN "Description"
F 5 "0.4" H 11300 1900 50  0001 L CNN "Height"
F 6 "UNI-ROYAL(Uniroyal Elec)" H 11300 1800 50  0001 L CNN "Manufacturer_Name"
F 7 "0402WGF3903TCE" H 11300 1700 50  0001 L CNN "Manufacturer_Part_Number"
	1    10750 2150
	0    1    1    0   
$EndComp
Wire Wire Line
	10250 2000 10750 2000
Wire Wire Line
	10750 2000 10750 2150
Connection ~ 10250 2000
Wire Wire Line
	10250 3900 10750 3900
Wire Wire Line
	10750 3900 10750 3750
Connection ~ 10250 3900
Wire Wire Line
	10750 3050 10750 3000
Wire Wire Line
	7750 2200 7750 750 
Wire Wire Line
	7750 750  11050 750 
Wire Wire Line
	11050 750  11050 3000
Wire Wire Line
	11050 3000 10750 3000
Wire Wire Line
	7750 2200 8150 2200
Connection ~ 10750 3000
Wire Wire Line
	10750 3000 10750 2850
Text Notes 1000 3900 0    50   ~ 0
Sensor screw connector
Text Notes 1000 4850 0    50   ~ 0
NTC connector\n(not mounted)
Wire Wire Line
	2500 4350 2500 3900
Connection ~ 2500 3900
$Comp
L JLCPCB:0402WGF1002TCE R7
U 1 1
P 7850 3050
F 0 "R7" H 8200 3275 50  0000 C CNN
F 1 "10K" H 8200 3184 50  0000 C CNN
F 2 "JLCPCB_FP:RESC1005X40N" H 8400 3100 50  0001 L CNN
F 3 "https://datasheet.lcsc.com/szlcsc/Uniroyal-Elec-0402WGF1002TCE_C25744.pdf" H 8400 3000 50  0001 L CNN
F 4 "Chip Resistor - Surface Mount 10KOhms +/-1% 1/16W 0402 RoHS" H 8400 2900 50  0001 L CNN "Description"
F 5 "0.4" H 8400 2800 50  0001 L CNN "Height"
F 6 "UNI-ROYAL(Uniroyal Elec)" H 8400 2700 50  0001 L CNN "Manufacturer_Name"
F 7 "0402WGF1002TCE" H 8400 2600 50  0001 L CNN "Manufacturer_Part_Number"
F 8 "" H 8400 2500 50  0001 L CNN "Mouser Part Number"
F 9 "" H 8400 2400 50  0001 L CNN "Mouser Price/Stock"
F 10 "" H 8400 2300 50  0001 L CNN "Arrow Part Number"
F 11 "" H 8400 2200 50  0001 L CNN "Arrow Price/Stock"
	1    7850 3050
	0    1    1    0   
$EndComp
Wire Wire Line
	7850 3050 7850 3000
Wire Wire Line
	7850 3000 8150 3000
Wire Wire Line
	7850 3750 7650 3750
Wire Wire Line
	7650 3750 7650 2300
Wire Wire Line
	7650 2300 8150 2300
Wire Wire Line
	7850 3750 7850 4500
Connection ~ 7850 3750
Wire Notes Line
	1900 5050 1900 7450
Wire Notes Line
	1900 7450 6600 7450
Wire Notes Line
	6600 7450 6600 5050
Wire Notes Line
	6600 5050 1900 5050
Text Notes 3800 5150 0    50   ~ 0
Power management
NoConn ~ 9600 5550
NoConn ~ 8800 5550
NoConn ~ 9800 3100
NoConn ~ 9800 3000
NoConn ~ 9800 2900
NoConn ~ 9800 2800
NoConn ~ 9800 2700
NoConn ~ 9800 2600
NoConn ~ 9800 2500
NoConn ~ 9800 2400
NoConn ~ 9800 2300
NoConn ~ 9800 2200
NoConn ~ 9800 1800
NoConn ~ 8150 1800
NoConn ~ 8150 1900
Text Notes 2300 2200 0    50   ~ 0
Black
Text Notes 2250 2100 0    50   ~ 0
Red
Text Notes 2200 2000 0    50   ~ 0
Green
Text Notes 2150 1900 0    50   ~ 0
Yellow
Wire Wire Line
	4450 650  10250 650 
Wire Wire Line
	6550 850  7550 850 
Wire Wire Line
	7550 850  7550 2900
Wire Wire Line
	7550 2900 8150 2900
NoConn ~ 8150 2400
NoConn ~ 8150 2500
$Comp
L JLCPCB:KF350-3.5-2P J_NTC1
U 1 1
P 1750 4450
F 0 "J_NTC1" H 2378 4446 50  0000 L CNN
F 1 "KF350-3.5-2P" H 2378 4355 50  0001 L CNN
F 2 "JLCPCB_FP:SolderPoints" H 2400 4550 50  0001 L CNN
F 3 "https://datasheet.lcsc.com/szlcsc/2001160007_Cixi-Kefa-Elec-KF350-3-5-2P_C474892.pdf" H 2400 4450 50  0001 L CNN
F 4 "P=3.5mm Screw terminal RoHS 2 Pos" H 2400 4350 50  0001 L CNN "Description"
F 5 "8.8" H 2400 4250 50  0001 L CNN "Height"
F 6 "CIXI KEFA ELECTRONICS" H 2400 4150 50  0001 L CNN "Manufacturer_Name"
F 7 "KF350-3.5-2P" H 2400 4050 50  0001 L CNN "Manufacturer_Part_Number"
F 8 "" H 2400 3950 50  0001 L CNN "Mouser Part Number"
F 9 "" H 2400 3850 50  0001 L CNN "Mouser Price/Stock"
F 10 "" H 2400 3750 50  0001 L CNN "Arrow Part Number"
F 11 "" H 2400 3650 50  0001 L CNN "Arrow Price/Stock"
	1    1750 4450
	-1   0    0    1   
$EndComp
Wire Wire Line
	1750 4350 2500 4350
Wire Wire Line
	1750 4500 7850 4500
Text GLabel 2600 2250 3    50   Input ~ 0
Wire1
Text GLabel 2550 2100 2    50   Input ~ 0
Wire2
Text GLabel 2500 1850 1    50   Input ~ 0
Wire4
Wire Wire Line
	2500 1850 2500 1900
Connection ~ 2500 1900
Wire Wire Line
	2500 1900 2900 1900
Text GLabel 2650 1850 1    50   Input ~ 0
Wire3
Wire Wire Line
	2650 1850 2650 2000
Connection ~ 2650 2000
Wire Wire Line
	2650 2000 3700 2000
Wire Wire Line
	2500 2100 2550 2100
Connection ~ 2500 2100
Wire Wire Line
	2600 2250 2600 2200
Connection ~ 2600 2200
Wire Wire Line
	2600 2200 4450 2200
Text GLabel 2750 650  0    50   Input ~ 0
VCC
Wire Wire Line
	2900 650  2750 650 
Connection ~ 2900 650 
Text GLabel 2300 3900 0    50   Input ~ 0
MGND
Wire Wire Line
	2300 3900 2500 3900
Text GLabel 2850 4500 1    50   Input ~ 0
NTC
Text GLabel 10050 4650 0    50   Input ~ 0
VIN
Text GLabel 9950 6250 0    50   Input ~ 0
VBAT
Text GLabel 3600 5450 1    50   Input ~ 0
VPV
Text GLabel 6300 2750 0    50   Input ~ 0
D0
Text GLabel 6850 2400 0    50   Input ~ 0
D1A1
Text GLabel 7350 2450 0    50   Input ~ 0
D2A2
Text GLabel 7550 1300 0    50   Input ~ 0
D3
Text GLabel 7850 3000 0    50   Input ~ 0
D4
Text GLabel 7650 2300 1    50   Input ~ 0
A4
Text GLabel 7750 750  0    50   Input ~ 0
A3
Wire Wire Line
	2900 1750 2900 1900
$Comp
L JLCPCB:1N5819W D1
U 1 1
P 4450 2450
F 0 "D1" V 4704 2580 50  0000 L CNN
F 1 "1N5819W" V 4795 2580 50  0000 L CNN
F 2 "JLCPCB_FP:SODFL3516X120N" H 4900 2450 50  0001 L CNN
F 3 "https://datasheet.lcsc.com/lcsc/1811081220_Shandong-Jingdao-Microelectronics-1N5819W_C169540.pdf" H 4900 2350 50  0001 L CNN
F 4 "1 A, SILICON, SIGNAL DIODE" H 4900 2250 50  0001 L CNN "Description"
F 5 "1.2" H 4900 2150 50  0001 L CNN "Height"
F 6 "Shandong Jingdao Microelectronics" H 4900 2050 50  0001 L CNN "Manufacturer_Name"
F 7 "1N5819W" H 4900 1950 50  0001 L CNN "Manufacturer_Part_Number"
	1    4450 2450
	0    1    1    0   
$EndComp
$Comp
L JLCPCB:1N5819W D2
U 1 1
P 4450 1150
F 0 "D2" V 4704 1280 50  0000 L CNN
F 1 "1N5819W" V 4795 1280 50  0000 L CNN
F 2 "JLCPCB_FP:SODFL3516X120N" H 4900 1150 50  0001 L CNN
F 3 "https://datasheet.lcsc.com/lcsc/1811081220_Shandong-Jingdao-Microelectronics-1N5819W_C169540.pdf" H 4900 1050 50  0001 L CNN
F 4 "1 A, SILICON, SIGNAL DIODE" H 4900 950 50  0001 L CNN "Description"
F 5 "1.2" H 4900 850 50  0001 L CNN "Height"
F 6 "Shandong Jingdao Microelectronics" H 4900 750 50  0001 L CNN "Manufacturer_Name"
F 7 "1N5819W" H 4900 650 50  0001 L CNN "Manufacturer_Part_Number"
	1    4450 1150
	0    1    1    0   
$EndComp
$Comp
L JLCPCB:1N5819W D4
U 1 1
P 3700 1150
F 0 "D4" V 3954 1280 50  0000 L CNN
F 1 "1N5819W" V 4045 1280 50  0000 L CNN
F 2 "JLCPCB_FP:SODFL3516X120N" H 4150 1150 50  0001 L CNN
F 3 "https://datasheet.lcsc.com/lcsc/1811081220_Shandong-Jingdao-Microelectronics-1N5819W_C169540.pdf" H 4150 1050 50  0001 L CNN
F 4 "1 A, SILICON, SIGNAL DIODE" H 4150 950 50  0001 L CNN "Description"
F 5 "1.2" H 4150 850 50  0001 L CNN "Height"
F 6 "Shandong Jingdao Microelectronics" H 4150 750 50  0001 L CNN "Manufacturer_Name"
F 7 "1N5819W" H 4150 650 50  0001 L CNN "Manufacturer_Part_Number"
	1    3700 1150
	0    1    1    0   
$EndComp
$Comp
L JLCPCB:1N5819W D6
U 1 1
P 2900 1150
F 0 "D6" V 3154 1280 50  0000 L CNN
F 1 "1N5819W" V 3245 1280 50  0000 L CNN
F 2 "JLCPCB_FP:SODFL3516X120N" H 3350 1150 50  0001 L CNN
F 3 "https://datasheet.lcsc.com/lcsc/1811081220_Shandong-Jingdao-Microelectronics-1N5819W_C169540.pdf" H 3350 1050 50  0001 L CNN
F 4 "1 A, SILICON, SIGNAL DIODE" H 3350 950 50  0001 L CNN "Description"
F 5 "1.2" H 3350 850 50  0001 L CNN "Height"
F 6 "Shandong Jingdao Microelectronics" H 3350 750 50  0001 L CNN "Manufacturer_Name"
F 7 "1N5819W" H 3350 650 50  0001 L CNN "Manufacturer_Part_Number"
	1    2900 1150
	0    1    1    0   
$EndComp
$Comp
L JLCPCB:1N5819W D3
U 1 1
P 3700 2450
F 0 "D3" V 3954 2580 50  0000 L CNN
F 1 "1N5819W" V 4045 2580 50  0000 L CNN
F 2 "JLCPCB_FP:SODFL3516X120N" H 4150 2450 50  0001 L CNN
F 3 "https://datasheet.lcsc.com/lcsc/1811081220_Shandong-Jingdao-Microelectronics-1N5819W_C169540.pdf" H 4150 2350 50  0001 L CNN
F 4 "1 A, SILICON, SIGNAL DIODE" H 4150 2250 50  0001 L CNN "Description"
F 5 "1.2" H 4150 2150 50  0001 L CNN "Height"
F 6 "Shandong Jingdao Microelectronics" H 4150 2050 50  0001 L CNN "Manufacturer_Name"
F 7 "1N5819W" H 4150 1950 50  0001 L CNN "Manufacturer_Part_Number"
	1    3700 2450
	0    1    1    0   
$EndComp
$Comp
L JLCPCB:1N5819W D5
U 1 1
P 2900 2450
F 0 "D5" V 3154 2580 50  0000 L CNN
F 1 "1N5819W" V 3245 2580 50  0000 L CNN
F 2 "JLCPCB_FP:SODFL3516X120N" H 3350 2450 50  0001 L CNN
F 3 "https://datasheet.lcsc.com/lcsc/1811081220_Shandong-Jingdao-Microelectronics-1N5819W_C169540.pdf" H 3350 2350 50  0001 L CNN
F 4 "1 A, SILICON, SIGNAL DIODE" H 3350 2250 50  0001 L CNN "Description"
F 5 "1.2" H 3350 2150 50  0001 L CNN "Height"
F 6 "Shandong Jingdao Microelectronics" H 3350 2050 50  0001 L CNN "Manufacturer_Name"
F 7 "1N5819W" H 3350 1950 50  0001 L CNN "Manufacturer_Part_Number"
	1    2900 2450
	0    1    1    0   
$EndComp
Wire Wire Line
	2900 2450 2900 1900
Wire Notes Line rgb(194, 18, 150)
	9800 2300 10450 2300
Wire Notes Line rgb(194, 9, 95)
	10450 2300 10450 2100
Wire Notes Line rgb(194, 12, 137)
	10450 2100 10250 2100
Text Notes 10450 2275 0    50   ~ 0
Put this jumper to \ndisable sigfox
Wire Notes Line rgb(194, 106, 9)
	8150 3100 8150 3250
Text Notes 10100 2675 0    50   ~ 0
Put this jumper \nfor debug mode
Wire Notes Line
	9900 2375 9900 3050
Wire Notes Line
	9900 3050 10000 3050
Wire Notes Line
	10000 3050 10000 2375
Wire Notes Line
	10000 2375 9900 2375
Wire Notes Line
	9800 2400 9900 2400
Wire Notes Line
	9800 2500 9900 2500
Wire Notes Line
	9800 2700 9900 2700
Wire Notes Line
	9800 2800 9900 2800
Wire Notes Line
	9800 2900 9900 2900
Wire Notes Line
	9800 3000 9900 3000
Text Notes 9975 2900 1    50   ~ 0
LCD display
Text Notes 9850 3125 0    50   ~ 0
LED
NoConn ~ 8150 3100
Wire Notes Line rgb(194, 89, 6)
	9800 2600 10550 2600
Wire Notes Line rgb(194, 97, 10)
	10550 2600 10550 2100
Wire Notes Line rgb(194, 103, 7)
	10550 2100 10450 2100
$EndSCHEMATC
